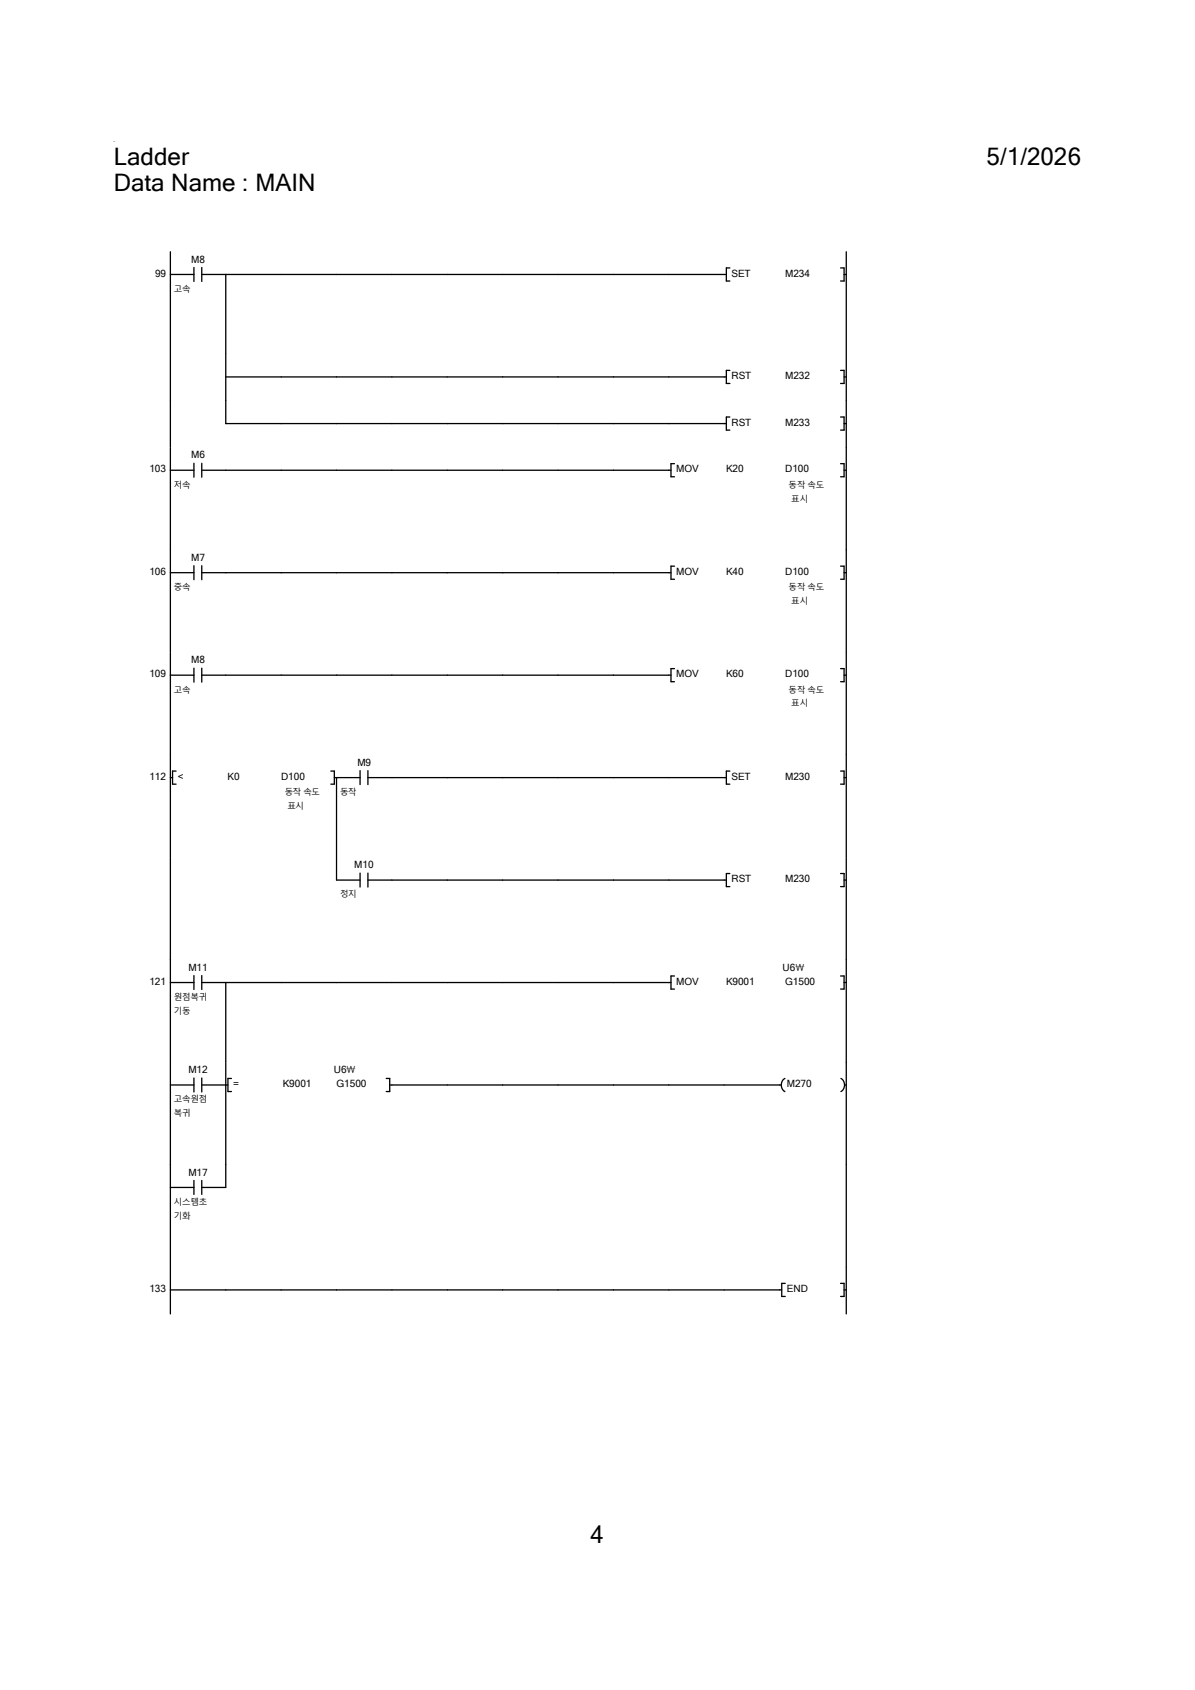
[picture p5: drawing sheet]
<svg xmlns="http://www.w3.org/2000/svg" width="210mm" height="297mm" viewBox="0 0 210 297" stroke-linecap="round" stroke-linejoin="round" font-family="sans-serif">
<path d="M29.9 48.2h4.2M34.1 47v2.5M35.5 48.2h4.2M35.5 47v2.5" fill="none" stroke="#000" stroke-width=".23"/>
<path d="M30.6 49.6h2.9v2h-2.9z" fill="#fff"/>
<path d="M29.9 44.3v18M127.7 48.2h-88v14.1M128.3 47.1h-.6v2.3h.6" fill="none" stroke="#000" stroke-width=".23"/>
<g fill="#fff">
<path d="M128.6 47h3.3v2h-3.3z"/>
<path d="M138 47h4.4v2h-4.4z"/>
</g>
<path d="M147.7 47.1h.6v2.3h-.6M148.3 48.2h.4M148.7 44.3v18" fill="none" stroke="#000" stroke-width=".23"/>
<path d="M20 62.3h128.8v8.2h-128.8z" fill-rule="evenodd" fill="#fff"/>
<path d="M29.9 62.3v8.2M39.7 66.2h88M39.7 62.3v8.2M128.3 65.1h-.6v2.3h.6" fill="none" stroke="#000" stroke-width=".23"/>
<g fill="#fff">
<path d="M128.6 65h3.4v2h-3.4z"/>
<path d="M138 65h4.4v2h-4.4z"/>
</g>
<path d="M147.7 65.1h.6v2.3h-.6M148.3 66.2h.4M148.7 62.3v8.2" fill="none" stroke="#000" stroke-width=".23"/>
<path d="M20 70.5h128.8v8.2h-128.8z" fill-rule="evenodd" fill="#fff"/>
<path d="M29.9 70.5v8.2M39.7 70.5v3.9h88M128.3 73.3h-.6v2.3h.6" fill="none" stroke="#000" stroke-width=".23"/>
<g fill="#fff">
<path d="M128.6 73.2h3.4v2h-3.4z"/>
<path d="M138 73.2h4.4v2h-4.4z"/>
</g>
<path d="M147.7 73.3h.6v2.3h-.6M148.3 74.4h.4M148.7 70.5v8.2" fill="none" stroke="#000" stroke-width=".23"/>
<g fill="#fff">
<path d="M20 78.7h97.6v18h-97.6z" fill-rule="evenodd"/>
<path d="M117.6 78.7h31.2v18h-31.2zM26.2 81.4h3.4v2h-3.4z" fill-rule="evenodd"/>
</g>
<path d="M33.6 79h2.4v1.9h-2.4z" fill="#fff"/>
<path d="M29.9 82.6h4.2M34.1 81.4v2.5M35.5 82.6h4.2M35.5 81.4v2.5" fill="none" stroke="#000" stroke-width=".23"/>
<path d="M30.6 84h2.9v2h-2.9z" fill="#fff"/>
<path d="M29.9 78.7v18M39.7 82.6h78.2M118.5 81.5h-.6v2.3h.6" fill="none" stroke="#000" stroke-width=".23"/>
<g fill="#fff">
<path d="M118.8 81.4h4v2h-4z"/>
<path d="M127.6 81.4h3.1v2h-3.1z"/>
<path d="M138 81.4h4.2v2h-4.2z"/>
<path d="M138.6 84h6.3v2h-6.3z"/>
<path d="M138.6 86.5h3.4v2h-3.4z"/>
</g>
<path d="M148.7 78.7v18M147.7 81.5h.6v2.3h-.6M148.3 82.6h.4" fill="none" stroke="#000" stroke-width=".23"/>
<g fill="#fff">
<path d="M20 96.7h97.6v18h-97.6z" fill-rule="evenodd"/>
<path d="M117.6 96.7h31.2v18h-31.2zM26.2 99.4h3.4v2h-3.4z" fill-rule="evenodd"/>
</g>
<path d="M33.6 97h2.4v2h-2.4z" fill="#fff"/>
<path d="M34.1 99.4v2.5M35.5 99.4v2.5M29.9 100.6h4.2M35.5 100.6h4.2" fill="none" stroke="#000" stroke-width=".23"/>
<path d="M30.6 102h2.9v2h-2.9z" fill="#fff"/>
<path d="M29.9 96.7v18M118.5 99.5h-.6v2.3h.6M39.7 100.6h78.2" fill="none" stroke="#000" stroke-width=".23"/>
<g fill="#fff">
<path d="M118.8 99.4h4v2h-4z"/>
<path d="M127.6 99.4h3.1v2h-3.1z"/>
<path d="M138 99.4h4.2v2h-4.2z"/>
<path d="M138.6 102h6.3v2h-6.3z"/>
<path d="M138.6 104.5h3.4v2h-3.4z"/>
</g>
<path d="M147.7 99.5h.6v2.3h-.6M148.7 96.7v18M148.3 100.6h.4" fill="none" stroke="#000" stroke-width=".23"/>
<g fill="#fff">
<path d="M20 114.7h97.6v18h-97.6z" fill-rule="evenodd"/>
<path d="M117.6 114.7h31.2v18h-31.2zM26.2 117.4h3.4v2h-3.4z" fill-rule="evenodd"/>
</g>
<path d="M33.6 115h2.4v2h-2.4z" fill="#fff"/>
<path d="M29.9 118.7h4.2M34.1 117.4v2.5M35.5 118.7h4.2M35.5 117.4v2.5" fill="none" stroke="#000" stroke-width=".23"/>
<path d="M30.6 120.1h2.9v1.9h-2.9z" fill="#fff"/>
<path d="M29.9 114.7v18M39.7 118.7h78.2M118.5 117.5h-.6v2.3h.6" fill="none" stroke="#000" stroke-width=".23"/>
<g fill="#fff">
<path d="M118.8 117.4h4v2h-4z"/>
<path d="M127.6 117.4h3.1v2h-3.1z"/>
<path d="M138 117.4h4.2v2h-4.2z"/>
<path d="M138.6 120.1h6.3v1.9h-6.3z"/>
<path d="M138.6 122.5h3.4v2h-3.4z"/>
</g>
<path d="M147.7 117.5h.6v2.3h-.6M148.3 118.7h.4M148.7 114.7v18" fill="none" stroke="#000" stroke-width=".23"/>
<path d="M20 132.7h128.8v18h-128.8z" fill-rule="evenodd" fill="#fff"/>
<path d="M26.2 135.5h3.4v2h-3.4z" fill="#fff"/>
<path d="M29.9 136.7h.4M30.9 135.5h-.6v2.3h.6" fill="none" stroke="#000" stroke-width=".23"/>
<g fill="#fff">
<path d="M31.2 135.4h1.1v2h-1.1z"/>
<path d="M40 135.4h2.1v2h-2.1z"/>
<path d="M49.4 135.4h4.2v2h-4.2z"/>
<path d="M50 138h6.3v2h-6.3z"/>
<path d="M50 140.5h3.4v2h-3.4z"/>
</g>
<path d="M29.9 132.7v18M58.1 135.5h.7v2.3h-.7M58.8 136.7h.3" fill="none" stroke="#000" stroke-width=".23"/>
<path d="M62.8 133h2.4v2h-2.4z" fill="#fff"/>
<path d="M59.1 136.7h4.2M63.3 135.4v2.5M64.7 136.7h4.2M64.7 135.4v2.5" fill="none" stroke="#000" stroke-width=".23"/>
<path d="M59.8 138h2.9v2h-2.9z" fill="#fff"/>
<path d="M59.1 136.7v14M68.9 136.7h58.8M128.3 135.5h-.6v2.3h.6" fill="none" stroke="#000" stroke-width=".23"/>
<g fill="#fff">
<path d="M128.6 135.4h3.3v2h-3.3z"/>
<path d="M138 135.4h4.4v2h-4.4z"/>
</g>
<path d="M147.7 135.5h.6v2.3h-.6M148.3 136.7h.4M148.7 132.7v18" fill="none" stroke="#000" stroke-width=".23"/>
<path d="M20 150.7h128.8v18h-128.8z" fill-rule="evenodd" fill="#fff"/>
<path d="M29.9 150.7v18" fill="none" stroke="#000" stroke-width=".23"/>
<path d="M62.3 151h3.4v2h-3.4z" fill="#fff"/>
<path d="M59.1 154.7h4.2M63.3 153.4v2.5M64.7 154.7h4.2M64.7 153.4v2.5" fill="none" stroke="#000" stroke-width=".23"/>
<path d="M59.8 156h2.9v2h-2.9z" fill="#fff"/>
<path d="M59.1 150.7v4M68.9 154.7h58.8M128.3 153.5h-.6v2.3h.6" fill="none" stroke="#000" stroke-width=".23"/>
<g fill="#fff">
<path d="M128.6 153.5h3.4v1.9h-3.4z"/>
<path d="M138 153.5h4.4v1.9h-4.4z"/>
</g>
<path d="M147.7 153.5h.6v2.3h-.6M148.3 154.7h.4M148.7 150.7v18" fill="none" stroke="#000" stroke-width=".23"/>
<g fill="#fff">
<path d="M20 168.7h97.6v18h-97.6z" fill-rule="evenodd"/>
<path d="M117.6 168.7h31.2v18h-31.2zM26.2 171.5h3.4v2h-3.4z" fill-rule="evenodd"/>
</g>
<path d="M33.1 169h3.4v2h-3.4z" fill="#fff"/>
<path d="M29.9 172.7h4.2M34.1 171.4v2.5M35.5 172.7h4.2M35.5 171.4v2.5" fill="none" stroke="#000" stroke-width=".23"/>
<g fill="#fff">
<path d="M30.6 174.1h5.8v2h-5.8z"/>
<path d="M30.6 176.5h2.9v2h-2.9z"/>
</g>
<path d="M29.9 168.7v18M117.9 172.7h-78.2v14M118.5 171.5h-.6v2.3h.6" fill="none" stroke="#000" stroke-width=".23"/>
<g fill="#fff">
<path d="M118.8 171.4h4v2h-4z"/>
<path d="M127.6 171.4h5v2h-5z"/>
<path d="M137.5 169h3.9v2h-3.9z"/>
<path d="M138 171.4h5.3v2h-5.3z"/>
</g>
<path d="M147.7 171.5h.6v2.3h-.6M148.3 172.7h.4M148.7 168.7v18" fill="none" stroke="#000" stroke-width=".23"/>
<g fill="#fff">
<path d="M20 186.7h117v18h-117z" fill-rule="evenodd"/>
<path d="M137 186.7h11.8v18h-11.8zM33.1 187h3.4v2h-3.4z" fill-rule="evenodd"/>
</g>
<path d="M29.9 190.7h4.2M34.1 189.5v2.4M35.5 190.7h4.2M35.5 189.5v2.4" fill="none" stroke="#000" stroke-width=".23"/>
<g fill="#fff">
<path d="M30.6 192.1h5.8v2h-5.8z"/>
<path d="M30.6 194.5h2.9v2h-2.9z"/>
</g>
<path d="M29.9 186.7v18M39.7 190.7h.4M40.7 189.5h-.6v2.3h.6" fill="none" stroke="#000" stroke-width=".23"/>
<g fill="#fff">
<path d="M41 189.4h1v2h-1z"/>
<path d="M49.7 189.4h5v2h-5z"/>
<path d="M58.7 187h3.8v2h-3.8z"/>
<path d="M59.1 189.4h5.3v2h-5.3z"/>
</g>
<path d="M39.7 186.7v18M67.9 189.5h.6v2.3h-.6M68.5 190.7h68.8M137.9 189.5a1.37 1.37 0 0 0 0 2.3" fill="none" stroke="#000" stroke-width=".23"/>
<path d="M138.3 189.5h4.4v2h-4.4z" fill="#fff"/>
<path d="M147.8 189.5a1.37 1.37 0 0 1 0 2.3M148.4 190.7h.3M148.7 186.7v18" fill="none" stroke="#000" stroke-width=".23"/>
<g fill="#fff">
<path d="M20 204.7h117v18h-117z" fill-rule="evenodd"/>
<path d="M137 204.7h11.8v18h-11.8zM33.1 205.1h3.4v2h-3.4z" fill-rule="evenodd"/>
</g>
<path d="M29.9 208.7h4.2M34.1 207.5v2.4M35.5 208.7h4.2M35.5 207.5v2.4" fill="none" stroke="#000" stroke-width=".23"/>
<g fill="#fff">
<path d="M30.6 210.1h5.8v1.9h-5.8z"/>
<path d="M30.6 212.5h2.9v2h-2.9z"/>
</g>
<path d="M29.9 204.7v18M39.7 204.7v4M148.7 204.7v18" fill="none" stroke="#000" stroke-width=".23"/>
<g fill="#fff">
<path d="M20 222.7h117v8.2h-117z" fill-rule="evenodd"/>
<path d="M137 222.7h11.8v8.2h-11.8zM26.2 225.5h3.4v2h-3.4z" fill-rule="evenodd"/>
</g>
<path d="M29.9 226.7h107.5M29.9 222.7v8.2M138 225.5h-.6v2.3h.6" fill="none" stroke="#000" stroke-width=".23"/>
<path d="M138.3 225.5h3.7v2h-3.7z" fill="#fff"/>
<path d="M20 25h.1M147.7 225.5h.6v2.3h-.6M148.3 226.7h.4M148.7 222.7v8.2" fill="none" stroke="#000" stroke-width=".23"/>
<g fill="#fff">
<path d="M20 25h13.2v4.8h-13.2z"/>
<path d="M173.4 25h16.6v4.8h-16.6z"/>
<path d="M20 29.8h35.5v4.7h-35.5z"/>
<path d="M103.8 267.3h2.4v4.7h-2.4z"/>
</g>
<g font-size="4.2">
<text x="20" y="28.9">Ladder</text>
<text x="173.4" y="28.9">5/1/2026</text>
<text x="20" y="33.7">Data Name : MAIN</text>
<text x="103.8" y="271.2">4</text>
</g>
<g font-size="1.8">
<text x="33.6" y="46.2">M8</text>
<text x="27.3" y="48.6">99</text>
<text x="128.6" y="48.6">SET</text>
<text x="138" y="48.6">M234</text>
<text x="128.6" y="66.6">RST</text>
<text x="138" y="66.6">M232</text>
<text x="128.6" y="74.8">RST</text>
<text x="138" y="74.8">M233</text>
<text x="26.2" y="83">103</text>
<text x="33.6" y="80.6">M6</text>
<text x="118.8" y="83">MOV</text>
<text x="127.6" y="83">K20</text>
<text x="138" y="83">D100</text>
<text x="26.2" y="101">106</text>
<text x="33.6" y="98.6">M7</text>
<text x="118.8" y="101.1">MOV</text>
<text x="127.6" y="101.1">K40</text>
<text x="138" y="101.1">D100</text>
<text x="26.2" y="119">109</text>
<text x="33.6" y="116.6">M8</text>
<text x="118.8" y="119">MOV</text>
<text x="127.6" y="119">K60</text>
<text x="138" y="119">D100</text>
<text x="26.2" y="137.1">112</text>
<text x="31.2" y="137">&lt;</text>
<text x="40" y="137">K0</text>
<text x="49.4" y="137">D100</text>
<text x="62.8" y="134.6">M9</text>
<text x="128.6" y="137">SET</text>
<text x="138" y="137">M230</text>
<text x="62.3" y="152.6">M10</text>
<text x="128.6" y="155.1">RST</text>
<text x="138" y="155.1">M230</text>
<text x="26.2" y="173.1">121</text>
<text x="33.1" y="170.6">M11</text>
<text x="118.8" y="173.1">MOV</text>
<text x="127.6" y="173.1">K9001</text>
<text x="137.5" y="170.6">U6\</text>
<text x="138" y="173.1">G1500</text>
<text x="33.1" y="188.6">M12</text>
<text x="41" y="191.1">=</text>
<text x="49.7" y="191.1">K9001</text>
<text x="58.7" y="188.6">U6\</text>
<text x="59.1" y="191.1">G1500</text>
<text x="138.3" y="191.1">M270</text>
<text x="33.1" y="206.7">M17</text>
<text x="26.2" y="227.1">133</text>
<text x="138.3" y="227.1">END</text>
</g>
<g font-size="1.5">
<text x="30.6" y="51.3">고속</text>
<text x="30.6" y="85.7">저속</text>
<text x="138.6" y="85.7">동작 속도</text>
<text x="139.1" y="88.1">표시</text>
<text x="30.6" y="103.7">중속</text>
<text x="138.6" y="103.7">동작 속도</text>
<text x="139.1" y="106.1">표시</text>
<text x="30.6" y="121.7">고속</text>
<text x="138.6" y="121.7">동작 속도</text>
<text x="139.1" y="124.1">표시</text>
<text x="50" y="139.7">동작 속도</text>
<text x="50.5" y="142.2">표시</text>
<text x="59.8" y="139.7">동작</text>
<text x="59.8" y="157.7">정지</text>
<text x="30.6" y="175.7">원점복귀</text>
<text x="30.6" y="178.2">기동</text>
<text x="30.6" y="193.7">고속원점</text>
<text x="30.6" y="196.2">복귀</text>
<text x="30.6" y="211.7">시스템초</text>
<text x="30.6" y="214.2">기화</text>
</g>
</svg>
